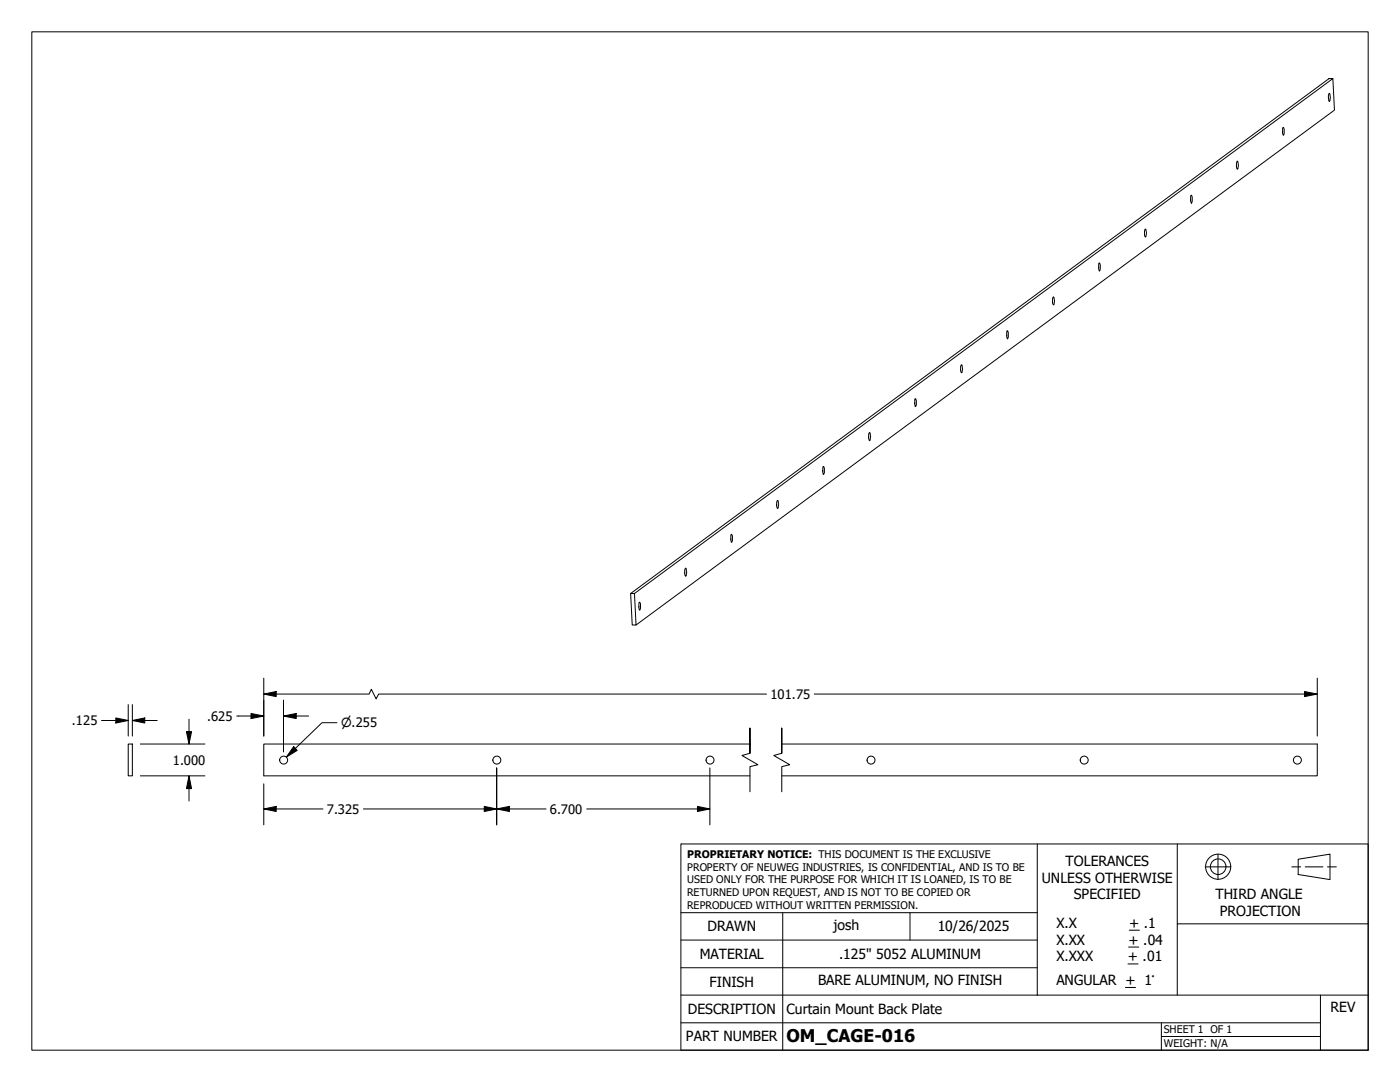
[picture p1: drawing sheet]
<svg xmlns="http://www.w3.org/2000/svg" width="279mm" height="216mm" viewBox="0 0 279 216" stroke-linecap="round" stroke-linejoin="round" font-family="sans-serif">
<!-- layer: Visible (ANSI) -->
<g fill="none" stroke="#000" stroke-width=".2">
<path d="M265.2 18.7l.1-.1a1.85 1.85 0 0 1 0 1.7 2 2 0 0 1-.1-1.6zM266 15.7l.3 6.3-139.4 102.7M237.7 39a1.16 1.16 0 0 1 .2 1.4l-.2 .2-.1-.5zM246.9 32.2l.1-.1a1.85 1.85 0 0 1 0 1.7 2 2 0 0 1-.1-1.6zM256 25.5l.1-.1a1.73 1.73 0 0 1 0 1.6l-.1-.4zM210.2 59.2a1.5 1.5 0 0 1 0 1.6 1.93 1.93 0 0 1 0-1.6zM219.3 52.5a1.16 1.16 0 0 1 .2 1.4l-.1 .2-.1-.4zM228.5 45.7h.1a1.69 1.69 0 0 1 0 1.6 2 2 0 0 1-.1-1.6zM182.6 79.6a1.19 1.19 0 0 1 .2 1.5h-.2v-.4zM191.8 72.8h.1a1.73 1.73 0 0 1 0 1.6 1.82 1.82 0 0 1-.1-1.6zM201 66a1.85 1.85 0 0 1 0 1.6l-.1-.4v-1zM155.2 99.8a1.85 1.85 0 0 1 0 1.7 1.85 1.85 0 0 1 0-1.7z"/>
<path d="M164.3 93.1a1.19 1.19 0 0 1 .1 1.5h-.1l-.1-.3zM173.5 86.4v-.1a1.85 1.85 0 0 1 0 1.6 2 2 0 0 1 0-1.5zM125.9 118.4l139.3-102.7h.8l-139.4 102.7zM125.9 118.4l.3 6.3h.7l-.3-6.3M136.8 113.3a1.85 1.85 0 0 1 0 1.7 1.85 1.85 0 0 1 0-1.7zM145.9 106.6a1.5 1.5 0 0 1 .1 1.6l-.1-.4zM127.6 120.2v-.1a1.73 1.73 0 0 1 0 1.6l-.1-.4zM25.6 148.5h.8v6.3h-.8zM149.7 148.5h-97.1v6.3h97.1M156 148.5h106.9v6.3h-106.9"/>
<circle cx="56.6" cy="151.7" r=".79"/>
<circle cx="99.2" cy="151.7" r=".79"/>
<circle cx="141.7" cy="151.7" r=".79"/>
<circle cx="173.8" cy="151.7" r=".79"/>
<circle cx="216.4" cy="151.7" r=".79"/>
<circle cx="258.9" cy="151.7" r=".79"/>
</g>
<!-- layer: Break Line (ANSI) -->
<path d="M149.7 150.3v-5v5l-1.6 .4 3.2 1.9-1.6 .4v5M156 150.3v-5v5l-1.6 .4 3.2 1.9-1.6 .4v5" fill="none" stroke="#000" stroke-width=".2"/>
<!-- layer: Border (ANSI) -->
<path d="M6.3 6.3h266.7v203.2h-266.7z" fill="none" stroke="#000" stroke-width=".2"/>
<!-- layer: Title (ANSI) -->
<g fill="none" stroke="#000" stroke-width=".2">
<path d="M135.9 168.4h137.1v41.1h-137.1zM207 168.4v30.2M234.9 168.4v15.9M240.5 173h5.1M243.1 170.4v5.1M257.8 173h1.8M259.1 171.4l6.3-1v5.1l-6.3-1zM260.5 173h3.5M264.9 173h1.8M135.9 198.6h137.1M135.9 193.1h71.1M135.9 187.6h71.1"/>
<path d="M135.9 182.1h71.1M156.2 182.1v27.4M181.6 182.1v5.5M224.6 197h2M225.1 192.3h2M225.2 189h2.1M225.4 185.6h2M263.5 198.6v10.9M273 184.3h-38.1v14.3M135.9 204.1h127.6M231.8 206.8h31.7M231.8 204.1v5.4"/>
<circle cx="243.1" cy="172.9" r="2.51"/>
<circle cx="243.1" cy="172.9" r="1.56"/>
</g>
<!-- layer: Dimension (ANSI) -->
<g fill="none" stroke="#000" stroke-width=".2">
<path d="M52.6 138.5l2.5-.5v1zM52.6 138.5h21.1l.4-1 1 1.9 .5-.9h77.4M52.6 135.3v11.6M56.6 139.7v10.4M162.5 138.5h100.4M260.3 138l2.6 .5-2.6 .5zM262.9 135.3v11.6M20.3 143.8h5.3M23.1 143.3l2.5 .5-2.5 .5zM25.6 140.6v6.3M26.4 143.8l2.5-.5v1zM26.4 143.8h5"/>
<path d="M26.4 140.6v6.3M28 148.5h12.9M28 154.8h12.9M37.2 146h1l-.5 2.5zM37.7 154.8l.5 2.6h-1zM37.7 143.5v5M37.7 154.8v5M47.2 142.9h5.4M50.1 142.4l2.5 .5-2.5 .5zM52.6 156.4v8.2M56.6 142.9l2.5-.5v1zM56.6 142.9h5"/>
<path d="M58.6 149l.7 .7-2.2 1.4zM67.2 144.2h-2.9l-7.2 6.9M99.1 153.2v11.4M141.7 153.2v11.4M52.6 161.4l2.5-.5v1zM52.6 161.4h11.9M72.5 161.4h36.5M96.6 160.9l2.5 .5-2.5 .5zM99.1 161.4l2.6-.5v1zM117.1 161.4h24.6M139.2 160.9l2.5 .5-2.5 .5z"/>
</g>
<g fill="#000">
<path d="M52.6 138.5l2.5-.5v1zM260.3 138l2.6 .5-2.6 .5zM23.1 143.3l2.5 .5-2.5 .5zM26.4 143.8l2.5-.5v1zM37.2 146h1l-.5 2.5zM37.7 154.8l.5 2.6h-1zM50.1 142.4l2.5 .5-2.5 .5zM58.6 149l.7 .7-2.2 1.4zM56.6 142.9l2.5-.5v1zM52.6 161.4l2.5-.5v1zM96.6 160.9l2.5 .5-2.5 .5zM99.1 161.4l2.6-.5v1z"/>
<path d="M139.2 160.9l2.5 .5-2.5 .5z"/>
</g>
<text font-size="3.5" x="157" y="207.9">OM_CAGE-016</text>
<g font-size="2.8">
<text x="212.7" y="172.8">TOLERANCES</text>
<text x="207.9" y="176.1">UNLESS OTHERWISE</text>
<text x="214.3" y="179.5">SPECIFIED</text>
<text x="242.6" y="179.4">THIRD ANGLE</text>
<text x="141.2" y="185.9">DRAWN</text>
<text x="166.4" y="185.6">josh</text>
<text x="187.1" y="185.7">10/26/2025</text>
<text x="210.8" y="185.2">X.X</text>
<text x="225.4" y="185.2">+ .1</text>
<text x="243.5" y="182.7">PROJECTION</text>
<text x="139.6" y="191.4">MATERIAL</text>
<text x="167.4" y="191.4">.125&quot; 5052 ALUMINUM</text>
<text x="210.8" y="188.5">X.XX</text>
<text x="210.8" y="191.8">X.XXX</text>
<text x="225.1" y="191.8">+ .01</text>
<text x="225.2" y="188.5">+ .04</text>
<text x="141.6" y="196.8">FINISH</text>
<text x="163.3" y="196.6">BARE ALUMINUM, NO FINISH</text>
<text x="210.8" y="196.6">ANGULAR + 1°</text>
<text x="137.3" y="202.3">DESCRIPTION</text>
<text x="157" y="202.2">Curtain Mount Back Plate</text>
<text x="265.6" y="201.9">REV</text>
<text x="136.9" y="207.8">PART NUMBER</text>
</g>
<g font-size="2.6">
<text x="41.3" y="143.8">.625</text>
<text x="153.8" y="139.4">101.75</text>
<text x="14.4" y="144.7">.125</text>
<text x="34.5" y="152.6">1.000</text>
<text x="65.2" y="162.4">7.325</text>
<text x="109.7" y="162.4">6.700</text>
</g>
<text font-size="2.5" x="68.1" y="145.1">⌀.255</text>
<g font-size="2.1">
<text x="137.2" y="171.3">PROPRIETARY NOTICE: THIS DOCUMENT IS THE EXCLUSIVE</text>
<text x="137.2" y="173.7">PROPERTY OF NEUWEG INDUSTRIES, IS CONFIDENTIAL, AND IS TO BE</text>
<text x="137.2" y="176.3">USED ONLY FOR THE PURPOSE FOR WHICH IT IS LOANED, IS TO BE</text>
<text x="137.2" y="178.8">RETURNED UPON REQUEST, AND IS NOT TO BE COPIED OR</text>
<text x="137.2" y="181.3">REPRODUCED WITHOUT WRITTEN PERMISSION.</text>
<text x="232.3" y="206.1">SHEET 1 OF 1</text>
<text x="232.3" y="208.9">WEIGHT: N/A</text>
</g>
</svg>
